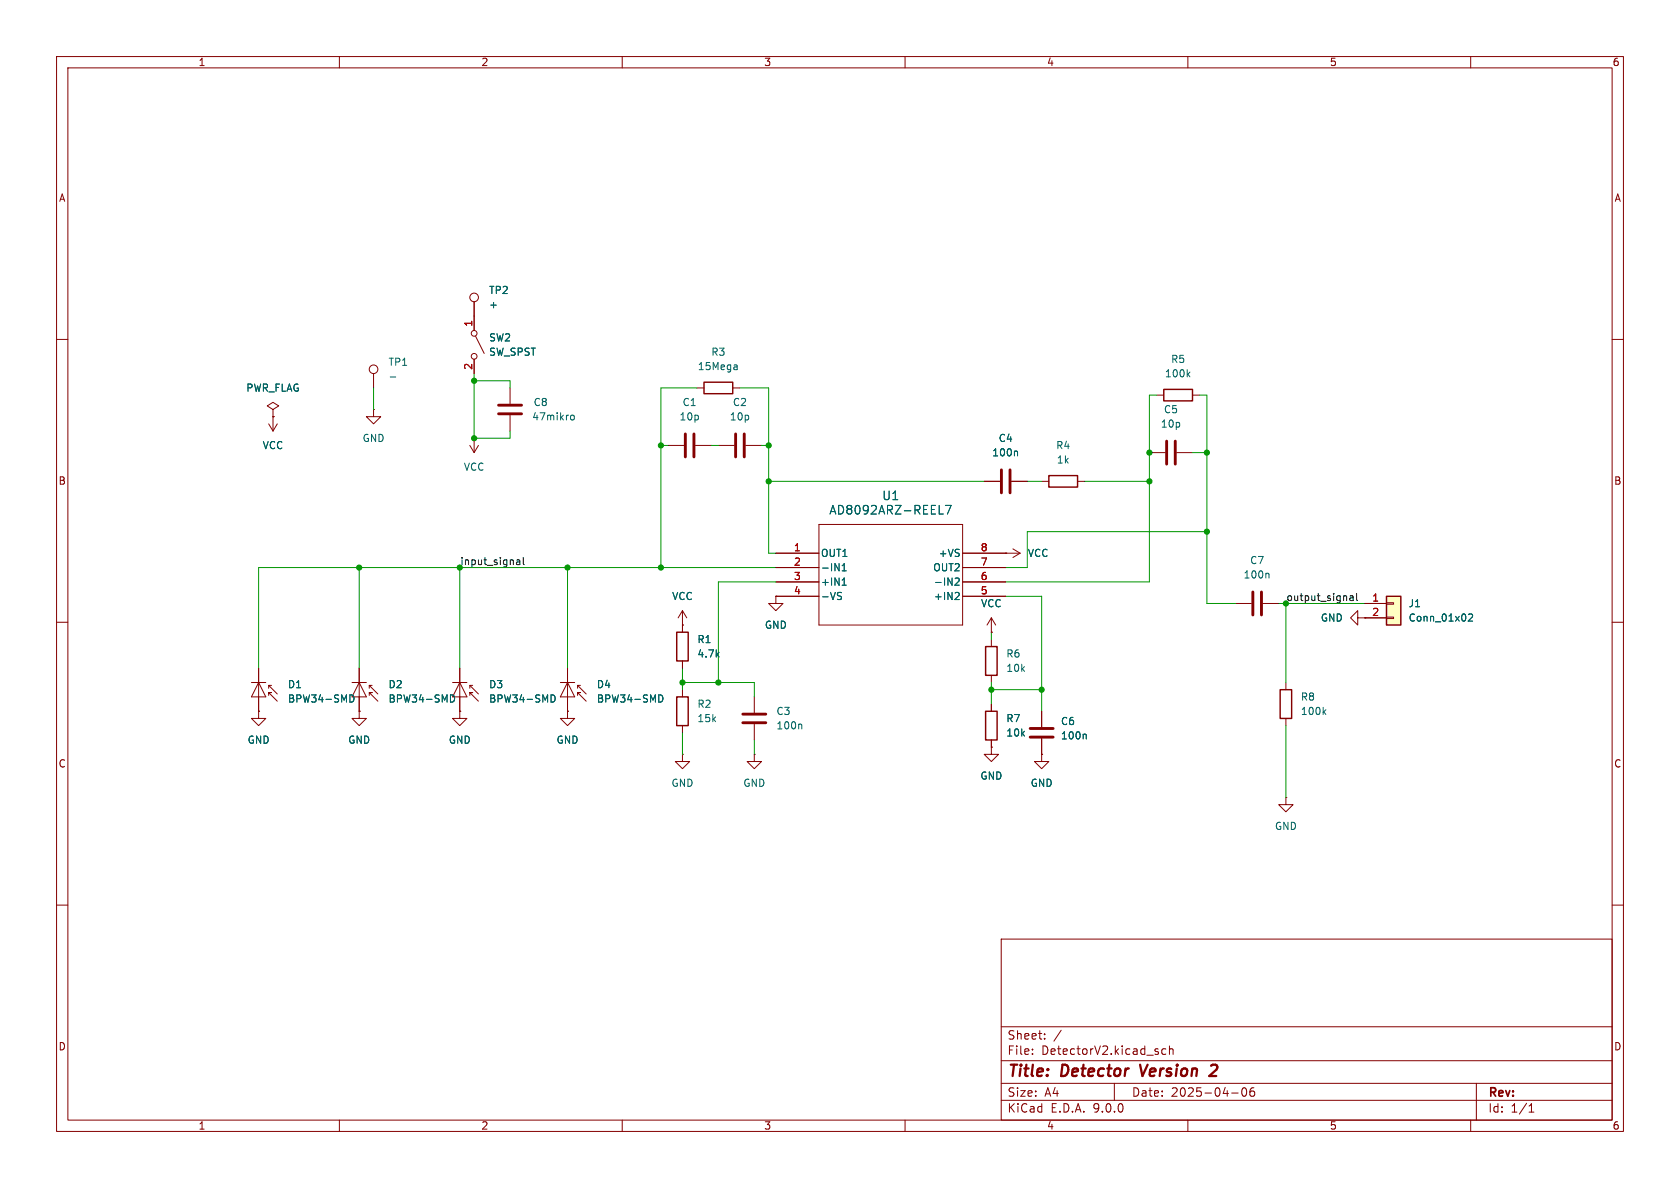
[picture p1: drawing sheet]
<svg xmlns="http://www.w3.org/2000/svg" width="297mm" height="210mm" viewBox="0 0 297 210" stroke-linecap="round" stroke-linejoin="round" font-family="sans-serif">
<g fill="none" stroke="#840000" stroke-width=".18">
<path d="M10 10h277v190h-277zM12 12h273v186h-273zM60 10v2M110 10v2M160 10v2M210 10v2M260 10v2M10 60h2M123.2 68.6h1.3M129.5 68.6h1.3M204.5 69.9h1.2M210.8 69.9h1.3"/>
<path d="M285 60h2M137.2 97.8h7.6M144.8 92.7h25.4v17.8h-25.4zM170.2 97.8h7.6M203.2 80h2.8M208 80h2.8M10 110h2M137.2 100.3h7.6M137.2 102.9h7.6M137.2 105.4h7.6M170.2 100.3h7.6M170.2 102.9h7.6"/>
<path d="M170.2 105.4h7.6M175.3 111.8h.1M175.3 109.2l-.8 1.3M175.3 109.2l.7 1.3M175.3 109.2v2.6M240 109.2v-1.2l-1.2 1.2 1.2 1.3v-1.3h1.3M241.3 109.2h.1M285 110h2M133.3 123.2v2.8M133.3 128v2.8M175.3 132.1v1.3h1.2l-1.2 1.2-1.3-1.2h1.3M175.3 132.1h.1"/>
<path d="M184.1 133.4v1.2h1.3l-1.3 1.3-1.2-1.3h1.2M184.1 133.4h.1M184.1 125.7v2.8M184.1 130.6v2.8M227.3 120.7v1.2M227.3 127v1.3M227.3 141v1.2h1.3l-1.3 1.3-1.2-1.3h1.2M227.3 141h.1M10 160h2M177 166h108v32h-108zM285 160h2M60 198v2"/>
<path d="M110 198v2M160 198v2M177 194.5h108M177 191.5h108M177 187.5h108M177 181.5h108M182.5 186.3v.1M182.5 185.5v.1M184.7 183.6v.1M184.7 182.8v.1M187.6 182.1l-1.3 2M197 191.5v3"/>
<path d="M206.1 185.5l-.4-.1-.3 .3v.4l.1 .2h.6M206.7 185.5l.3-.1 .3 .1 .1 .9M206.7 184.9v1.5M210 198v2M217.7 193.2h1.2M219.7 192.4l.2-.1a.81 .81 0 0 1 .6 .6 .81 .81 0 0 1-.3 .8l-.2 .1a.81 .81 0 0 1-.3-1.4zM221.7 192.3a.59 .59 0 0 0-.7 .6v.6l.1 .2 .4 .1 .2-.1 .1-.5-.1-.3h-.5l-.2 .3M260 198v2M261 191.5v6.5M270.3 196.6h.9M270.3 195.5l.4-.4v1.5"/>
</g>
<path d="M201.6 188.2l.4 2M214.1 188.4l.3-.2h.5a.45 .45 0 0 1 .3 .6l-.1 .3-1.3 1.1h1.2" fill="none" stroke="#840000" stroke-width=".4"/>
<path d="M206.2 78v4M207.8 78v4M131.3 126.2h4.1M131.3 127.8h4.1M182.1 130.3h4.1M182.1 128.8h4.1" fill="none" stroke="#840000" stroke-width=".51"/>
<g fill="none" stroke="#006464" stroke-width=".18">
<path d="M130.1 64.5l.2 .2v.6M130.3 65.3h-.1M130.3 64.8l-.1 .1M210 66.1l.4 .5M210.4 65.8l-.5 .5M166 90.9h.8M167.1 89.3h1l-.6 1.6M148.3 105.3l.3 .1 .2 .3-.3 .3h-.3M148.3 104.7l.5 .1M148.9 100.9h.7M148.9 100l.3-.4v1.3M148.9 103.4h.7"/>
<path d="M149 102.5l.2-.3v1.2M168.9 102.3l.4-.1 .3 .3-.8 .9h.8M169 104.7l.5 .1 .1 .3-.8 .9h.8M141.6 128l.1 .2v.6M191.9 129.8l.1 .2v.6M234 125.8l.4 .5M234.4 125.5l-.5 .4"/>
</g>
<path d="M124.5 67.6h5v2h-5zM205.7 68.8h5.1v2.1h-5.1zM226.3 121.9h2v5.1h-2z" fill="none" stroke="#840000" stroke-width=".25"/>
<path d="M245.1 105.4h2.5v5.1h-2.5z" fill="#ffffc2"/>
<path d="M185.4 84.1h5.1v2h-5.1zM119.6 111.8h2.1v5h-2.1zM174.2 114.3h2.1v5.1h-2.1zM245.1 105.4h2.5v5.1h-2.5zM119.6 123.2h2.1v5.1h-2.1zM174.2 125.7h2.1v5.1h-2.1z" fill="none" stroke="#840000" stroke-width=".25"/>
<g fill="none" stroke="#840000" stroke-width=".18">
<path d="M83.8 53.3v5.1M84.1 59.4l1.5 3.1M47.5 74.9l.8 1.3M48.3 72.4l1-.6-1-.7-1.1 .7 1.1 .6v1.3M48.3 73.7h.1M48.3 73.7v2.5M49 74.9l-.7 1.3M66 72.4v1.3h1.3l-1.3 1.2-1.2-1.2h1.2M66 72.4h.1M66 66v2.6M83.1 78.7l.7 1.3M83.8 77.5h.1"/>
<path d="M83.8 63.5v2.5M83.8 77.5v2.5M84.6 78.7l-.8 1.3M90.2 68.6v2.8M90.2 73.4v2.8M118.1 78.7h2.8M122.9 78.7h2.8M127 78.7h2.8M131.8 78.7h2.8M137.2 97.8h7.6M170.2 97.8h10.1M174 85.1h2.8"/>
<path d="M177.8 97.8h.1M178.8 85.1h2.8M179.1 97l1.2 .8M180.3 97.8l-1.2 .8M184.1 85.1h1.3M190.5 85.1h1.3M45.7 118.1v7.6M63.5 118.1v7.6M81.3 118.1v7.6M100.3 118.1v7.6M120.6 110.5h.1M120.6 108v3.8"/>
<path d="M120.6 116.8v1.3M120.6 108l-.7 1.2M120.6 108l.8 1.2M137.2 105.4v1.3h1.2l-1.2 1.3-1.3-1.3h1.3M137.2 105.4h.1M137.2 100.3h7.6M137.2 102.9h7.6M137.2 105.4h7.6M170.2 100.3h7.6M170.2 102.9h7.6M170.2 105.4h7.6M175.3 111.8h.1"/>
<path d="M175.3 113v1.3M175.3 119.4v1.3M218.4 106.7h2.8M223.3 106.7h2.8M241.3 109.2h.1M241.3 106.7h3.8M241.3 109.2h3.8M245.1 106.6h1.3v.2h-1.3zM245.1 109.1h1.3v.2h-1.3zM44.4 120.7h2.6M45.7 120.7l1.3 2.5h-2.6zM45.7 125.7v1.3h1.3l-1.3 1.3-1.3-1.3h1.3"/>
<path d="M45.7 125.7h.1M47.5 122.9v-.5h.5h-.5l1.5 1.6M47.5 121.2v.5M48 121.2h-.5l1.5 1.5M62.2 120.7h2.6M63.5 125.7v1.3h1.3l-1.3 1.3-1.3-1.3h1.3M63.5 125.7h.1M63.5 120.7l1.3 2.5h-2.6zM65.3 122.9v-.5h.5h-.5l1.5 1.6M65.3 121.2v.5M65.8 121.2h-.5l1.5 1.5M80 120.7h2.5"/>
<path d="M81.3 125.7v1.3h1.2l-1.2 1.3-1.3-1.3h1.3M81.3 125.7h.1M81.3 120.7l1.2 2.5h-2.5zM83.1 122.9v-.5h.5h-.5l1.5 1.6M83.1 121.2v.5M83.6 121.2h-.5l1.5 1.5M99.1 120.7h2.5M100.3 120.7l1.3 2.5h-2.5zM100.3 125.7v1.3h1.3l-1.3 1.3-1.2-1.3h1.2M100.3 125.7h.1M102.1 122.9v-.5h.5h-.5l1.5 1.6M102.1 121.2v.5"/>
<path d="M102.6 121.2h-.5l1.5 1.5M120.6 133.4v1.2h1.3l-1.3 1.3-1.2-1.3h1.2M120.6 133.4h.1M120.6 121.9v1.3M120.6 128.3v1.2M133.3 133.4v1.2h1.3l-1.3 1.3-1.2-1.3h1.2M133.3 133.4h.1M175.3 132.1h.1M175.3 124.5v1.2M175.3 130.8v1.3M184.1 133.4h.1M184.1 125.7v2.8"/>
<path d="M184.1 130.6v2.8"/>
<circle cx="83.8" cy="52.6" r=".76"/>
<circle cx="83.8" cy="58.9" r=".51"/>
<circle cx="66" cy="65.3" r=".76"/>
<circle cx="83.8" cy="63" r=".51"/>
</g>
<g fill="none" stroke="#006464" stroke-width=".18">
<path d="M69 66.6h1M100.9 73.5l.2-.1 .4 .1v.5l-.1 .2h-.3l-.2-.1zM179.7 79.7l.2 .2v.7M166 90.9h.8M167.1 89.3h1l-.6 1.6M148.3 105.3l.3 .1 .2 .3-.3 .3h-.3M148.3 104.7l.5 .1M148.9 100.9h.7M148.9 100l.3-.4v1.3M148.9 103.4h.7M149 102.5l.2-.3v1.2M168.9 102.3l.4-.1 .3 .3-.8 .9h.8"/>
<path d="M169 104.7l.5 .1 .1 .3-.8 .9h.8M224.2 101.3l.1 .2v.7M259.6 108.7l.5-.2 .2 .4-.7 .9h.7M61.9 122.8a.64 .64 0 0 1 .7 .7 .64 .64 0 0 1-.7 .6M79.6 122.8a.64 .64 0 0 1 .8 .7 .64 .64 0 0 1-.8 .6M97.4 122.8a.64 .64 0 0 1 .7 .7 .64 .64 0 0 1-.7 .6M116.5 122.8a.64 .64 0 0 1 .7 .7 .64 .64 0 0 1-.7 .6M191.9 129.8l.1 .2v.6"/>
</g>
<path d="M88.1 73.2h4.1M88.1 71.6h4.1M121.2 76.7v4.1M122.7 76.7v4.1M130 76.7v4.1M131.6 76.7v4.1M177 83.1v4M178.6 83.1v4M221.5 104.6v4.1M223 104.6v4.1" fill="none" stroke="#840000" stroke-width=".51"/>
<path d="M91.4 99h.4l.1 .8M91.9 99.3h-.4l-.2 .2 .2 .3h.4M92.5 98.5v1.1l.2 .2M238.7 105.4h.5v.8M239.2 105.6l-.4 .1-.2 .2 .2 .3 .4-.1M239.8 104.9v1.1l.2 .2" fill="none" stroke="#0f0f0f" stroke-width=".18"/>
<g fill="none" stroke="#009600" stroke-width=".18">
<path d="M66 68.6v3.8M83.8 66v11.5h6.4v-1.3M83.8 67.3h6.4v1.3M116.8 78.7h1.3M123.2 68.6h-6.4v31.7M125.7 78.7h1.3M130.8 68.6h5.1v29.2h1.3M134.6 78.7h1.3M204.5 69.9h-1.3v33h-25.4M212.1 69.9h1.3v36.8h5M135.9 85.1h38.1M181.6 85.1h2.5"/>
<path d="M191.8 85.1h11.4M210.8 80h2.6M213.4 94h-31.8v6.3h-3.8M63.5 100.3v17.8M81.3 100.3v17.8M100.3 100.3v17.8M120.6 118.1v3.8M137.2 102.9h-10.2v17.8M137.2 100.3h-91.5v17.8M175.3 111.8v1.2M177.8 105.4h6.3v20.3M226.1 106.7h15.2"/>
<path d="M227.3 106.7v14M120.6 129.5v3.9M120.6 120.7h12.7v2.5M133.3 130.8v2.6M175.3 120.7v3.8M175.3 121.9h8.8M227.3 128.3v12.7"/>
</g>
<g fill="#009600" stroke="#009600" stroke-width=".18">
<circle cx="203.2" cy="80" r=".46"/>
<circle cx="127" cy="120.7" r=".46"/>
<circle cx="175.3" cy="121.9" r=".46"/>
<circle cx="203.2" cy="85.1" r=".46"/>
<circle cx="116.8" cy="100.3" r=".46"/>
<circle cx="116.8" cy="78.7" r=".46"/>
<circle cx="135.9" cy="78.7" r=".46"/>
<circle cx="135.9" cy="85.1" r=".46"/>
<circle cx="120.6" cy="120.7" r=".46"/>
<circle cx="100.3" cy="100.3" r=".46"/>
<circle cx="63.5" cy="100.3" r=".46"/>
<circle cx="83.8" cy="67.3" r=".46"/>
<circle cx="83.8" cy="77.5" r=".46"/>
<circle cx="213.4" cy="94" r=".46"/>
<circle cx="213.4" cy="80" r=".46"/>
<circle cx="184.1" cy="121.9" r=".46"/>
</g>
<g font-size="2.8" fill="#840000">
<text x="178" y="190.9">Title:</text>
<text x="187.7" y="190.9">Detector</text>
<text x="202.5" y="190.9">Version</text>
</g>
<g font-size="2.1" fill="#006464">
<text x="155.9" y="88.6">U1</text>
<text x="146.5" y="91.2">AD8092ARZ-REEL7</text>
</g>
<g font-size="2.1" fill="#840000">
<text x="178" y="184">Sheet:</text>
<text x="178" y="186.7">File:</text>
<text x="184.1" y="186.7">DetectorV2.kicad_sch</text>
<text x="178" y="196.9">KiCad</text>
<text x="178" y="194.1">Size:</text>
<text x="184.7" y="194.1">A4</text>
<text x="185.7" y="196.9">E.D.A.</text>
<text x="193.3" y="196.9">9.0.0</text>
<text x="200" y="194.1">Date:</text>
<text x="207" y="194.1">2025-04-06</text>
<text x="263" y="194.3">Rev:</text>
<text x="263" y="196.9">Id:</text>
<text x="267.1" y="196.9">1/1</text>
</g>
<g font-size="1.8" fill="#840000">
<text x="35" y="11.9">1</text>
<text x="85" y="11.9">2</text>
<text x="135" y="11.9">3</text>
<text x="185" y="11.9">4</text>
<text x="235" y="11.9">5</text>
<text x="285" y="11.9">6</text>
<text x="10.3" y="35.9">A</text>
<text x="285.3" y="35.9">A</text>
<text x="10.3" y="85.9">B</text>
<text x="285.3" y="85.9">B</text>
<text x="10.3" y="135.9">C</text>
<text x="285.3" y="135.9">C</text>
<text x="10.3" y="185.9">D</text>
<text x="285.3" y="185.9">D</text>
<text x="35" y="199.9">1</text>
<text x="85" y="199.9">2</text>
<text x="135" y="199.9">3</text>
<text x="185" y="199.9">4</text>
<text x="235" y="199.9">5</text>
<text x="285" y="199.9">6</text>
</g>
<g font-size="1.8" fill="#006464">
<text x="86.4" y="52.2">TP2</text>
<text x="86.4" y="54.7">+</text>
<text x="68.6" y="64.9">TP1</text>
<text x="86.4" y="63.1">SW_SPST</text>
<text x="86.4" y="60.6">SW2</text>
<text x="123.3" y="65.6">15Mega</text>
<text x="125.7" y="63.1">R3</text>
<text x="206.9" y="64.4">R5</text>
<text x="43.4" y="69.4">PWR_FLAG</text>
<text x="94.2" y="72">C8</text>
<text x="120.6" y="72">C1</text>
<text x="129.5" y="72">C2</text>
<text x="205.9" y="66.9">100k</text>
<text x="94" y="74.5">47mikro</text>
<text x="120" y="74.5">10p</text>
<text x="128.9" y="74.5">10p</text>
<text x="205.1" y="75.8">10p</text>
<text x="205.7" y="73.3">C5</text>
<text x="46.3" y="79.6">VCC</text>
<text x="64" y="78.3">GND</text>
<text x="81.9" y="83.4">VCC</text>
<text x="175.3" y="80.9">100n</text>
<text x="176.5" y="78.3">C4</text>
<text x="186.6" y="79.6">R4</text>
<text x="186.7" y="82.1">1k</text>
<text x="145" y="98.7">OUT1</text>
<text x="145" y="101.2">-IN1</text>
<text x="164.9" y="101.2">OUT2</text>
<text x="165.9" y="98.7">+VS</text>
<text x="181.6" y="98.7">VCC</text>
<text x="220.9" y="99.9">C7</text>
<text x="118.7" y="106.3">VCC</text>
<text x="145" y="103.7">+IN1</text>
<text x="145" y="106.3">-VS</text>
<text x="165" y="103.7">-IN2</text>
<text x="165" y="106.3">+IN2</text>
<text x="173.3" y="107.5">VCC</text>
<text x="219.8" y="102.5">100n</text>
<text x="248.9" y="107.5">J1</text>
<text x="123.2" y="113.9">R1</text>
<text x="135.1" y="111.4">GND</text>
<text x="233.4" y="110.1">GND</text>
<text x="248.9" y="110.1">Conn_01x02</text>
<text x="123.2" y="116.4">4.7k</text>
<text x="177.8" y="116.4">R6</text>
<text x="177.8" y="119">10k</text>
<text x="50.8" y="121.9">D1</text>
<text x="50.8" y="124.4">BPW34-SMD</text>
<text x="68.6" y="121.9">D2</text>
<text x="68.6" y="124.4">BPW34-SMD</text>
<text x="86.4" y="121.9">D3</text>
<text x="86.4" y="124.4">BPW34-SMD</text>
<text x="105.4" y="121.9">D4</text>
<text x="105.4" y="124.4">BPW34-SMD</text>
<text x="123.2" y="125.3">R2</text>
<text x="229.9" y="124.1">R8</text>
<text x="43.7" y="131.7">GND</text>
<text x="61.5" y="131.7">GND</text>
<text x="79.2" y="131.7">GND</text>
<text x="98.3" y="131.7">GND</text>
<text x="123.2" y="127.9">15k</text>
<text x="137.2" y="126.6">C3</text>
<text x="137.2" y="129.1">100n</text>
<text x="177.8" y="127.9">R7</text>
<text x="177.8" y="130.4">10k</text>
<text x="187.5" y="128.4">C6</text>
<text x="187.5" y="130.9">100n</text>
<text x="229.9" y="126.6">100k</text>
<text x="118.6" y="139.3">GND</text>
<text x="131.3" y="139.3">GND</text>
<text x="173.2" y="138">GND</text>
<text x="182.1" y="139.3">GND</text>
<text x="225.3" y="146.9">GND</text>
</g>
<g font-size="1.8" fill="#a90000">
<text x="83.6" y="57.9" transform="rotate(-90 83.6 57.9)">1</text>
<text x="83.6" y="65.5" transform="rotate(-90 83.6 65.5)">2</text>
<text x="140.3" y="97.5">1</text>
<text x="140.3" y="100.1">2</text>
<text x="173.3" y="97.5">8</text>
<text x="173.3" y="100.1">7</text>
<text x="140.3" y="102.6">3</text>
<text x="140.3" y="105.2">4</text>
<text x="173.3" y="102.6">6</text>
<text x="173.3" y="105.2">5</text>
<text x="242.5" y="106.4">1</text>
<text x="242.5" y="109">2</text>
</g>
<g font-size="1.8" fill="#009600">
<text x="81.3" y="100">input_signal</text>
<text x="227.3" y="106.3">output_signal</text>
</g>
</svg>
